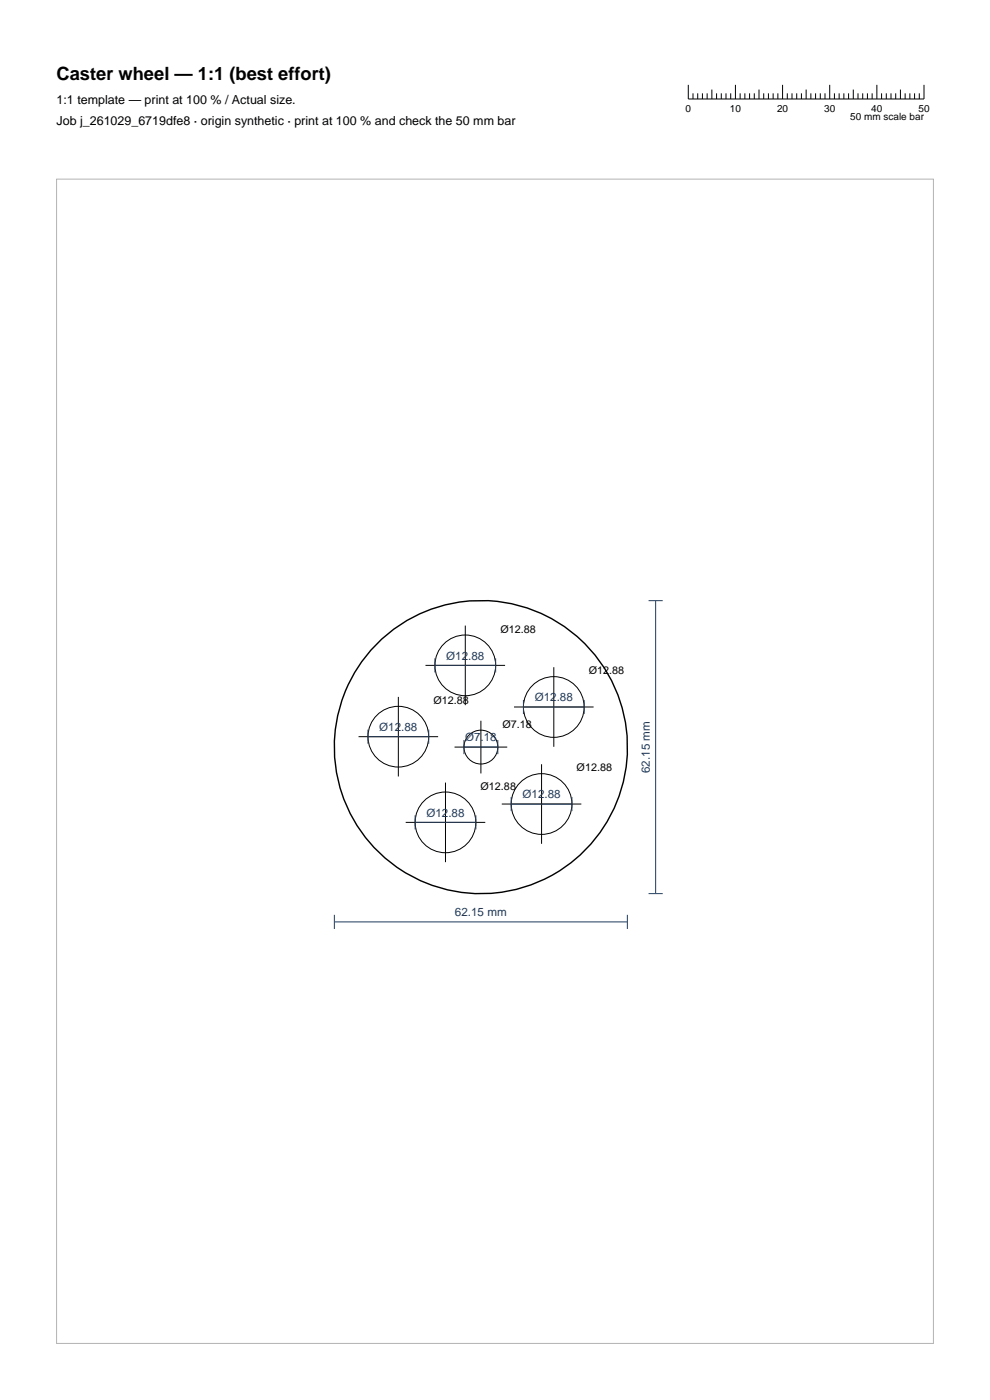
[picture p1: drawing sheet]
<svg xmlns="http://www.w3.org/2000/svg" width="210mm" height="297mm" viewBox="0 0 210 297" stroke-linecap="round" stroke-linejoin="round" font-family="sans-serif">
<g fill="none" stroke="#000" stroke-width=".21">
<path d="M146 18v3h50v-3M147 19.8v1.2M148 19.8v1.2M149 19.8v1.2M150 19.8v1.2M151 19v2M152 19.8v1.2M153 19.8v1.2M154 19.8v1.2M155 19.8v1.2M156 18v3M157 19.8v1.2"/>
<path d="M158 19.8v1.2M159 19.8v1.2M160 19.8v1.2M161 19v2M162 19.8v1.2M163 19.8v1.2M164 19.8v1.2M165 19.8v1.2M166 18v3M167 19.8v1.2M168 19.8v1.2M169 19.8v1.2"/>
<path d="M170 19.8v1.2M171 19v2M172 19.8v1.2M173 19.8v1.2M174 19.8v1.2M175 19.8v1.2M176 18v3M177 19.8v1.2M178 19.8v1.2M179 19.8v1.2M180 19.8v1.2M181 19v2"/>
<path d="M182 19.8v1.2M183 19.8v1.2M184 19.8v1.2M185 19.8v1.2M186 18v3M187 19.8v1.2M188 19.8v1.2M189 19.8v1.2M190 19.8v1.2M191 19v2M192 19.8v1.2M193 19.8v1.2"/>
<path d="M194 19.8v1.2M195 19.8v1.2M98.7 132.7v16.9M76.1 156.3h16.8M84.5 147.8v16.9M90.3 141.2h16.8M96.4 158.5h11.2M102 152.9v11.2M109 150h16.9M117.5 141.5v16.9M86.1 174.5h16.8M94.5 166v16.9"/>
<path d="M106.4 170.6h16.9M114.9 162.1v16.9"/>
<circle cx="84.5" cy="156.3" r="6.4"/>
<circle cx="98.7" cy="141.2" r="6.4"/>
<circle cx="102" cy="158.5" r="3.6"/>
<circle cx="117.5" cy="150" r="6.4"/>
<circle cx="94.5" cy="174.5" r="6.4"/>
<circle cx="114.9" cy="170.6" r="6.4"/>
</g>
<circle cx="102" cy="158.5" r="31.1" fill="none" stroke="#000" stroke-width=".3"/>
<g fill="none" stroke="#1f3b5e" stroke-width=".21">
<path d="M92.3 139.7v3M105.1 139.7v3M137.6 127.4h3M139.1 127.4v62.2M78.1 156.3h12.8M78.1 154.8v3M90.9 154.8v3M92.3 141.2h12.8M98.4 158.5h7.2M98.4 157v3M105.6 157v3M111 150h12.9"/>
<path d="M111 148.5v3M123.9 148.5v3M88.1 174.5h12.8M88.1 173v3M100.9 173v3M108.4 170.6h12.9M108.4 169.1v3M121.3 169.1v3M70.9 195.6h62.2M70.9 194.1v3M133.1 194.1v3M137.6 189.6h3"/>
</g>
<path d="M12 38h186v247h-186z" fill="none" stroke="#b3b3b3" stroke-width=".21"/>
<text font-size="3.9" x="12" y="17">Caster wheel — 1:1 (best effort)</text>
<g font-size="2.6">
<text x="12" y="22">1:1 template — print at 100 % / Actual size.</text>
<text x="12" y="26.5">Job j_261029_6719dfe8 · origin synthetic · print at 100 % and check the 50 mm bar</text>
</g>
<g font-size="2.5" fill="#1f3b5e">
<text x="94.6" y="140">Ø12.88</text>
<text x="113.4" y="148.8">Ø12.88</text>
<text x="80.4" y="155.1">Ø12.88</text>
<text x="98.6" y="157.3">Ø7.18</text>
<text x="137.9" y="164" transform="rotate(-90 137.9 164)">62.15 mm</text>
<text x="90.4" y="173.3">Ø12.88</text>
<text x="110.8" y="169.4">Ø12.88</text>
<text x="96.5" y="194.4">62.15 mm</text>
</g>
<g font-size="2.3">
<text x="106.1" y="134.2">Ø12.88</text>
<text x="124.9" y="143">Ø12.88</text>
<text x="91.9" y="149.3">Ø12.88</text>
<text x="106.6" y="154.4">Ø7.18</text>
<text x="101.9" y="167.5">Ø12.88</text>
<text x="122.3" y="163.6">Ø12.88</text>
</g>
<g font-size="2.1">
<text x="145.4" y="23.8">0</text>
<text x="154.8" y="23.8">10</text>
<text x="164.8" y="23.8">20</text>
<text x="174.8" y="23.8">30</text>
<text x="184.8" y="23.8">40</text>
<text x="194.8" y="23.8">50</text>
<text x="180.4" y="25.5">50 mm scale bar</text>
</g>
</svg>
